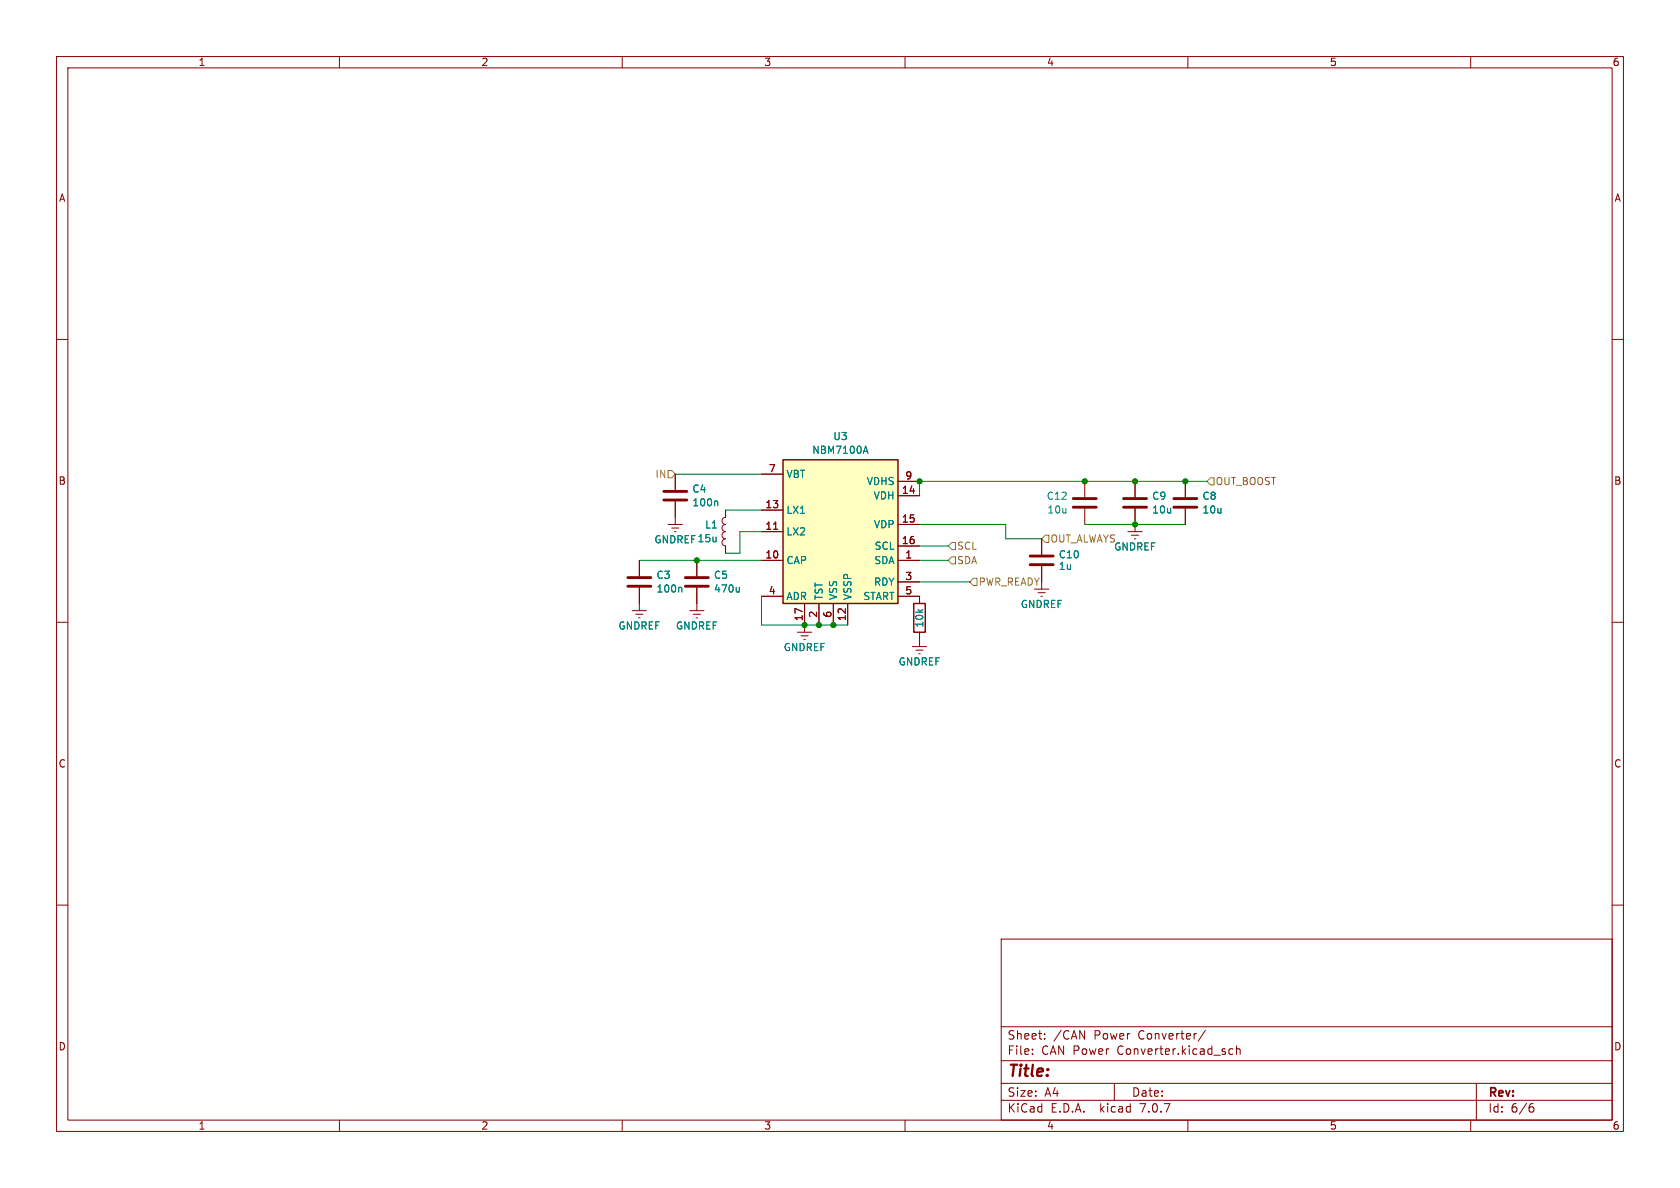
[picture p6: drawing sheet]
<svg xmlns="http://www.w3.org/2000/svg" width="297mm" height="210mm" viewBox="0 0 297 210" stroke-linecap="round" stroke-linejoin="round" font-family="sans-serif">
<g fill="none" stroke="#840000" stroke-width=".18">
<path d="M10 10h277v190h-277zM12 12h273v186h-273zM60 10v2M110 10v2M160 10v2M210 10v2M260 10v2M10 60h2M285 60h2M113 99.1v2.8M118.1 92.7h2.5M118.7 93.3h1.3"/>
<path d="M119.3 94h.2M119.4 83.8v2.8M119.4 88.6v4.1M123.2 99.1v2.8M128.3 90.2v1.2a.64 .64 0 0 0-.7 .7 .64 .64 0 0 0 .7 .6 .64 .64 0 0 0-.7 .6 .64 .64 0 0 0 .7 .7 .64 .64 0 0 0-.7 .6 .64 .64 0 0 0 .7 .7 .64 .64 0 0 0-.7 .6 .64 .64 0 0 0 .7 .6v1.3M134.6 90.2h3.8M134.6 99.1h3.8M134.6 94h3.8M134.6 83.8h3.8M136.8 93.6h.7M158.7 87.6h3.9M158.7 92.7h3.9"/>
<path d="M158.7 96.5h3.9M158.7 99.1h3.9M158.7 85.1h3.9M184.1 95.3v2.7M191.8 85.1v2.8M191.8 89.9v2.8M199.4 94h2.5M200 94.6h1.3M200.5 95.3h.3M200.7 85.1v2.8M200.7 89.9v4.1M209.5 85.1v2.8"/>
<path d="M209.5 89.9v2.8M10 110h2M111.8 108h2.5M112.4 108.6h1.3M112.9 109.2h.3M113 103.9v4.1M121.9 108h2.6M122.6 108.6h1.2M123.1 109.2h.2M123.2 103.9v4.1M134.6 105.4h3.8M141 111.8h2.5"/>
<path d="M141.6 112.4h1.3M142.1 113h.3M142.2 106.7v5.1M144.8 106.7v3.8M147.3 106.7v3.8M149.9 106.7v3.8M158.7 102.9h3.9M158.7 105.4h3.9v1.3M161.3 114.3h2.5M161.9 114.9h1.3M162.4 115.6h.3M162.6 111.8v2.5"/>
<path d="M182.9 104.1h2.5M183.5 104.8h1.3M184 105.4h.3M184.1 100.1v2.8M285 110h2M10 160h2M285 160h2M177 166h108v32h-108zM60 198v2M110 198v2M160 198v2M177 194.5h108"/>
<path d="M177 191.5h108M177 187.5h108M177 181.5h108M182.5 186.3v.1M182.5 185.5v.1M184.7 183.6v.1M184.7 182.8v.1M197 191.5v3M210 198v2M213.1 182.1l-1.3 2M217.3 186.3l.2 .1 .5-.1M218 185.5l-.5-.1-.2 .1"/>
<path d="M218.6 185.5l.2-.1 .4 .1v.9M218.6 184.9v1.5M260 198v2M261 191.5v6.5M270.6 195.7h.3l.3 .3-.1 .5-.5 .1M271 195.1l-.4 .1"/>
</g>
<g fill="none" stroke="#840000" stroke-width=".51">
<path d="M117.3 88.4h4.1M117.3 86.9h4.1M182.1 99.8h4.1M182.1 98.3h4.1M189.7 88.1h4.1M189.7 89.7h4.1M198.6 88.1h4.1M198.6 89.7h4.1M207.5 88.1h4.1M207.5 89.7h4.1M111 103.6h4.1M111 102.1h4.1"/>
<path d="M121.2 103.6h4M121.2 102.1h4"/>
</g>
<path d="M152.7 79.8h.6M153 78.9l.5 1.2M126.7 88.6l.2 .2v.6M120.4 103.8l.1 .2v.7M130.7 103.8v.9M130.7 104.5l-.2 .2" fill="none" stroke="#008484" stroke-width=".18"/>
<path d="M138.4 81.3h20.3v25.4h-20.3z" fill="#ffffc2" stroke="#ffffc2" stroke-width=".18"/>
<path d="M138.4 81.3h20.3v25.4h-20.3zM161.5 106.7h2.1v5.1h-2.1z" fill="none" stroke="#840000" stroke-width=".25"/>
<path d="M118.1 83.2h.6l.7 .6-.7 .7h-.6zM168.3 98.4h.6v1.3h-.6l-.7-.6zM168.3 95.9h.6v1.3h-.6l-.7-.7zM184.8 94.6h.6v1.3h-.6l-.7-.6zM214 84.5h.6v1.2h-.6l-.6-.6zM172.1 102.2h.6v1.3h-.6l-.7-.6z" fill="none" stroke="#848400" stroke-width=".18"/>
<path d="M113 99.1h21.6M119.4 83.8h15.2M128.3 90.2h6.3M134.6 94h-3.8v3.8h-2.5M162.6 99.1h5M162.6 92.7h15.2v2.6h6.3M162.6 96.5h5M191.8 92.7h17.7M213.4 85.1h-50.8v2.5M134.6 105.4v5.1h15.3M162.6 102.9h8.8" fill="none" stroke="#008400" stroke-width=".18"/>
<g fill="#008400" stroke="#008400" stroke-width=".18">
<circle cx="209.5" cy="85.1" r=".46"/>
<circle cx="162.6" cy="85.1" r=".46"/>
<circle cx="191.8" cy="85.1" r=".46"/>
<circle cx="200.7" cy="85.1" r=".46"/>
<circle cx="200.7" cy="92.7" r=".46"/>
<circle cx="144.8" cy="110.5" r=".46"/>
<circle cx="142.2" cy="110.5" r=".46"/>
<circle cx="123.2" cy="99.1" r=".46"/>
<circle cx="147.3" cy="110.5" r=".46"/>
</g>
<text font-size="2.8" fill="#840000" x="178" y="190.9">Title:</text>
<g font-size="2.1" fill="#840000">
<text x="178" y="184">Sheet:</text>
<text x="186.2" y="184">/CAN</text>
<text x="193.5" y="184">Power</text>
<text x="201.4" y="184">Converter/</text>
<text x="178" y="186.7">File:</text>
<text x="184.1" y="186.7">CAN Power</text>
<text x="197.7" y="186.7">Converter.kicad_sch</text>
<text x="178" y="196.9">KiCad</text>
<text x="178" y="194.1">Size:</text>
<text x="184.7" y="194.1">A4</text>
<text x="185.7" y="196.9">E.D.A.</text>
<text x="194.6" y="196.9">kicad</text>
<text x="200" y="194.1">Date:</text>
<text x="201.8" y="196.9">7.0.7</text>
<text x="263" y="194.3">Rev:</text>
<text x="263" y="196.9">Id:</text>
<text x="267.1" y="196.9">6/6</text>
</g>
<g font-size="1.8" fill="#840000">
<text x="35" y="11.9">1</text>
<text x="85" y="11.9">2</text>
<text x="135" y="11.9">3</text>
<text x="185" y="11.9">4</text>
<text x="235" y="11.9">5</text>
<text x="285" y="11.9">6</text>
<text x="10.3" y="35.9">A</text>
<text x="285.3" y="35.9">A</text>
<text x="135.8" y="83.6">7</text>
<text x="10.3" y="85.9">B</text>
<text x="135.2" y="89.9">13</text>
<text x="159.3" y="87.4">14</text>
<text x="159.9" y="84.8">9</text>
<text x="285.3" y="85.9">B</text>
<text x="135.2" y="93.7">11</text>
<text x="159.3" y="92.5">15</text>
<text x="135.2" y="98.8">10</text>
<text x="159.3" y="96.3">16</text>
<text x="159.9" y="98.8">1</text>
<text x="135.8" y="105.2">4</text>
<text x="159.9" y="102.6">3</text>
<text x="159.9" y="105.2">5</text>
<text x="142" y="109.9" transform="rotate(-90 142 109.9)">17</text>
<text x="144.5" y="109.3" transform="rotate(-90 144.5 109.3)">2</text>
<text x="147.1" y="109.3" transform="rotate(-90 147.1 109.3)">6</text>
<text x="149.6" y="109.9" transform="rotate(-90 149.6 109.9)">12</text>
<text x="10.3" y="135.9">C</text>
<text x="285.3" y="135.9">C</text>
<text x="10.3" y="185.9">D</text>
<text x="285.3" y="185.9">D</text>
<text x="35" y="199.9">1</text>
<text x="85" y="199.9">2</text>
<text x="135" y="199.9">3</text>
<text x="185" y="199.9">4</text>
<text x="235" y="199.9">5</text>
<text x="285" y="199.9">6</text>
</g>
<g font-size="1.8" fill="#008484">
<text x="147.2" y="78">U3</text>
<text x="143.5" y="80.4">NBM7100A</text>
<text x="122.3" y="87.3">C4</text>
<text x="122.3" y="89.7">100n</text>
<text x="138.9" y="84.7">VBT</text>
<text x="153.1" y="86">VDHS</text>
<text x="154.3" y="88.5">VDH</text>
<text x="184.9" y="88.6">C12</text>
<text x="203.6" y="88.6">C9</text>
<text x="212.5" y="88.6">C8</text>
<text x="124.6" y="93.6">L1</text>
<text x="138.9" y="91">LX1</text>
<text x="138.9" y="94.8">LX2</text>
<text x="154.4" y="93.6">VDP</text>
<text x="185.1" y="91">10u</text>
<text x="203.6" y="91">10u</text>
<text x="212.5" y="91">10u</text>
<text x="115.6" y="96.2">GNDREF15u</text>
<text x="138.9" y="99.9">CAP</text>
<text x="154.5" y="99.9">SDA</text>
<text x="154.5" y="97.4">SCL</text>
<text x="187.1" y="100.9">1u</text>
<text x="187.1" y="98.9">C10</text>
<text x="196.9" y="97.5">GNDREF</text>
<text x="116" y="102.5">C3</text>
<text x="116" y="104.9">100n</text>
<text x="126.1" y="102.5">C5</text>
<text x="126.1" y="104.9">470u</text>
<text x="138.9" y="106.3">ADR</text>
<text x="145.6" y="106.2" transform="rotate(-90 145.6 106.2)">TST</text>
<text x="148.2" y="106.2" transform="rotate(-90 148.2 106.2)">VSS</text>
<text x="150.7" y="106.2" transform="rotate(-90 150.7 106.2)">VSSP</text>
<text x="152.5" y="106.3">START</text>
<text x="154.4" y="103.7">RDY</text>
<text x="180.4" y="107.7">GNDREF</text>
<text x="109.2" y="111.5">GNDREF</text>
<text x="119.4" y="111.5">GNDREF</text>
<text x="163.4" y="111" transform="rotate(-90 163.4 111)">10k</text>
<text x="138.4" y="115.3">GNDREF</text>
<text x="158.8" y="117.8">GNDREF</text>
</g>
<g font-size="1.8" fill="#848400">
<text x="115.8" y="84.7">IN</text>
<text x="214.8" y="86">OUT_BOOST</text>
<text x="169.1" y="99.9">SDA</text>
<text x="169.1" y="97.4">SCL</text>
<text x="185.6" y="96.1">OUT_ALWAYS</text>
<text x="172.9" y="103.7">PWR_READY</text>
</g>
</svg>
